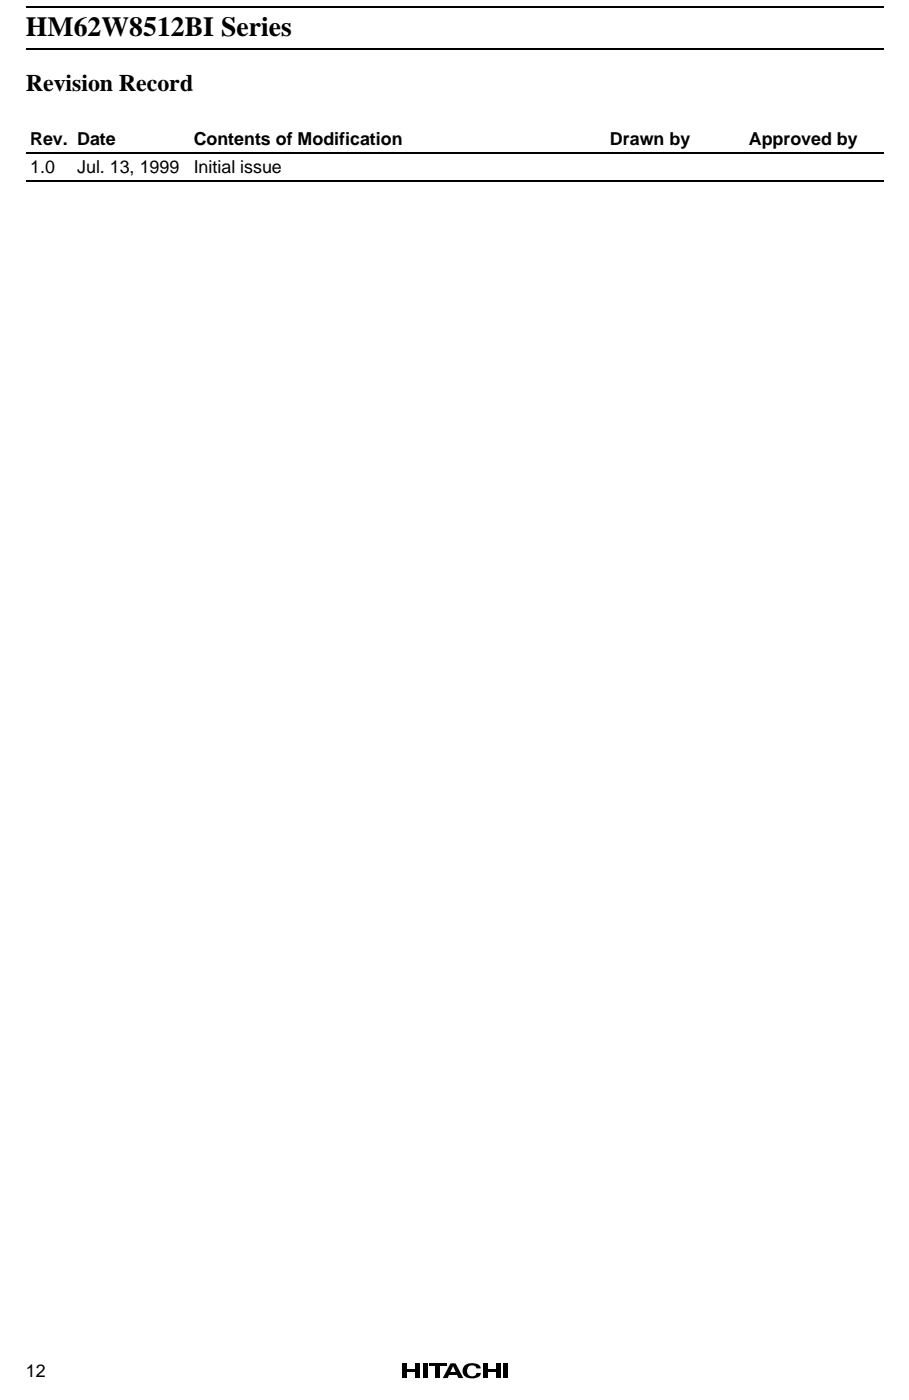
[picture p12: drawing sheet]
<svg xmlns="http://www.w3.org/2000/svg" width="162mm" height="249mm" viewBox="0 0 162 249" stroke-linecap="round" stroke-linejoin="round" font-family="sans-serif">
<path d="M4.6 1.3h152.5M4.6 8.7h152.5" fill="none" stroke="#000" stroke-width=".25"/>
<path d="M71.3 242.3h19.1v3.1h-19.1z" fill="#fff"/>
<g fill="#000">
<path d="M71.6 242.6h.7v2.6h-.7zM72.3 243.6h1.6v.4h-1.6zM73.9 242.6h.7v2.6h-.7zM75.2 242.6h.8v2.6h-.8zM77.5 242.6h.7v2.6h-.7zM79.8 244.2h1.5v.4h-1.5zM80.3 242.6h.7l1.3 2.6h-.8zM80.1 242.6h.6l-1.1 2.6h-.9zM82.7 242.9l.5-.3 .8-.1a1.41 1.41 0 0 1 1.4 .9h-.7a.62 .62 0 0 0-.8-.5 .95 .95 0 0 0-.8 1.3 .95 .95 0 0 0 1.5 .3l.1-.3h.8a1.27 1.27 0 0 1-1.6 1 1.37 1.37 0 0 1-1.5-.7 1.37 1.37 0 0 1 .3-1.6zM85.8 242.6h.8v2.6h-.8zM86.6 243.6h1.6v.4h-1.6zM88.2 242.6h.7v2.6h-.7z"/>
<path d="M89.5 242.6h.7v2.6h-.7z"/>
</g>
<path d="M76.3 242.8h3.1" fill="none" stroke="#000" stroke-width=".44"/>
<path d="M4.6 27.2h152.4M4.6 32.1h152.4" fill="none" stroke="#000" stroke-width=".25"/>
<text font-size="4.9" x="4.6" y="6.4">HM62W8512BI Series</text>
<text font-size="4.2" x="4.6" y="16.3">Revision Record</text>
<g font-size="3.2">
<text x="5.3" y="25.8">Rev. Date</text>
<text x="34.4" y="25.8">Contents of Modification</text>
<text x="108.4" y="25.8">Drawn by</text>
<text x="133.1" y="25.8">Approved by</text>
<text x="5.3" y="30.7">1.0</text>
<text x="13.7" y="30.7">Jul. 13, 1999</text>
<text x="34.4" y="30.7">Initial issue</text>
<text x="4.6" y="244.9">12</text>
</g>
</svg>
